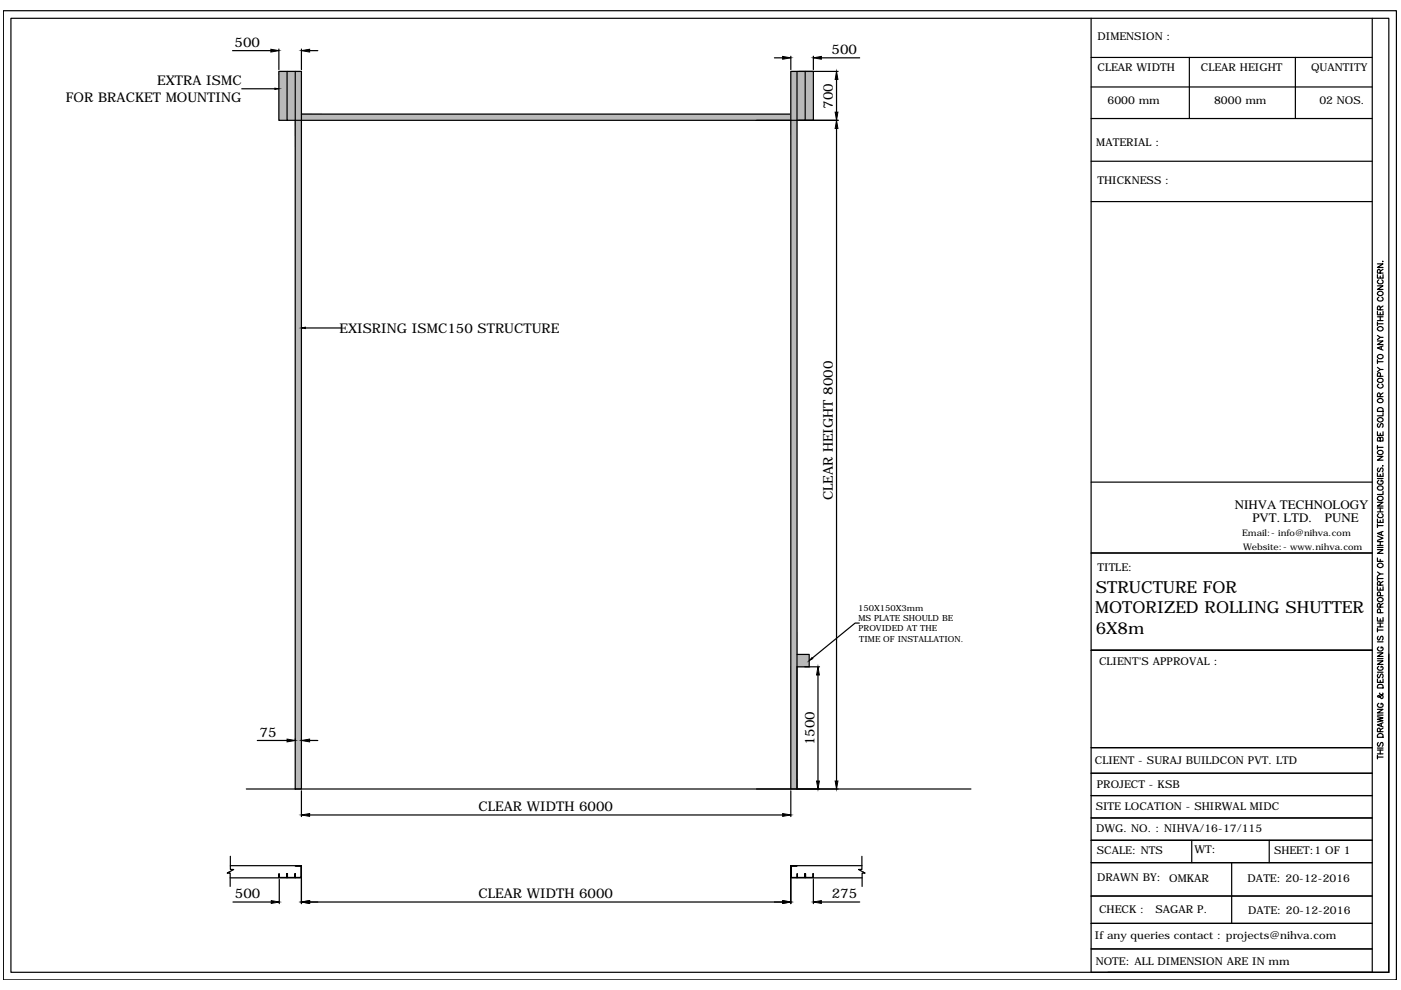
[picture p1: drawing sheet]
<svg xmlns="http://www.w3.org/2000/svg" width="297mm" height="210mm" viewBox="0 0 297 210" stroke-linecap="round" stroke-linejoin="round" font-family="sans-serif">
<!-- layer: 0 -->
<g fill="#b9b9b9" stroke="#b9b9b9" stroke-width=".21">
<path d="M63.9 24.2v1.3h103.8zM63.9 24.2h103.8v1.3z"/>
<path d="M59.1 15.1v10.4h1.8zM59.1 15.1h1.8v10.4z"/>
<path d="M60.9 15.1v10.4h1.7zM60.9 15.1h1.7v10.4z"/>
<path d="M62.6 15.1v9.1h1.3zM62.6 15.1h1.3v9.1z"/>
<path d="M62.6 24.2v1.3h1.3zM62.6 24.2h1.3v1.3z"/>
<path d="M62.6 25.5v141.8h1.3zM62.6 25.5h1.3v141.8z"/>
<path d="M169 15.1v10.4h1.7zM169 15.1h1.7v10.4z"/>
<path d="M167.7 15.1v126.3h1.3zM167.7 15.1h1.3v126.3z"/>
<path d="M167.7 141.4v25.9h1.3zM167.7 141.4h1.3v25.9z"/>
<path d="M170.7 15.1v10.4h1.8zM170.7 15.1h1.8v10.4z"/>
<path d="M169 138.8v2.6h2.6zM169 138.8h2.6v2.6z"/>
</g>
<g fill="none" stroke="#000" stroke-width=".25">
<path d="M.7 2.3h295.4v205.5h-295.4zM2.3 3.9h292.2v202.2h-292.2zM49.3 10.7h8.1M51.3 18.8h7M59.1 10.4v4.4M60.9 15.1h-1.8v10.4h1.8M62.6 15.1h1.3v152.2h-1.3zM62.6 15.1h-1.7v10.4h116.8M63.9 10.4v4.4M65.6 10.7h1.8M164.2 12.3h1.7M167.7 11.9v2.9"/>
<path d="M169 15.1h1.7v10.4h-1.7M169.3 15.1h8.4M170.7 15.1h1.8v10.4h-1.8M172.5 11.9v2.9M174.1 12.3h8.2M177.4 16.8v7M231.3 3.9v202.2h59.6v-202.2M231.3 12.2h59.6M231.3 18.4h59.6M252.2 12.2v12.9M274.6 12.2v12.9M63.9 24.2h103.8"/>
<path d="M177.4 27.2v138.4M231.3 25.1h59.6M231.3 34.2h59.6M231.3 42.7h59.6M292 58.2v.8h1.2v-.8M292 56h1.2l-1.2 .7h1.2M292.3 59.3a.43 .43 0 0 0-.3 .5 .43 .43 0 0 0 .5 .4h.3a.44 .44 0 0 0 .4-.4 .44 .44 0 0 0-.2-.5M292.6 57.9v-.5l-.3-.3-.3 .3v.5h1.2M292.6 58.5v.5M293.2 55.4v.1zM293.2 57.1l-.6 .4M64.8 69.5h7.4"/>
<path d="M292 72.3h1.2l-1.2 .8h1.2M292 66v.7h1.2v-.7M292 60.6h1.2l-1.2 .8h1.2M292 68.3v.7M292 76.3v.8M292 77.9l.6 .4M292 76.7h1.2M292 71.1l.6 .4M292 68.7h1.2M292 68h1.2M292 67.2h1.2M292.2 69.4a.58 .58 0 0 1 .7-.1 .58 .58 0 0 1 .3 .6 .58 .58 0 0 1-.7 .3 .58 .58 0 0 1-.4-.7z"/>
<path d="M292.2 61.9a.58 .58 0 0 1 .7-.1 .58 .58 0 0 1 .3 .6 .58 .58 0 0 1-.7 .3 .58 .58 0 0 1-.4-.7zM292.3 63l-.3 .3a.58 .58 0 0 0 .7 .6 .58 .58 0 0 0 .5-.7l-.2-.2M292.6 65.7l-.1-.8h-.3l-.2 .8h1.2M292.6 66.3v.4M292.6 67.2v.8M292.7 79.8l-.1-.7h-.4l-.2 .7h1.2M292.8 73.5v.6M293.2 78.3h-.6l-.6 .5M293.2 73.3l-1.2 .5 1.2 .4M293.2 71.5h-.6l-.6 .5M293.2 64.9l-.6 .4M292 96.8h1.2l-1.2 .8h1.2"/>
<path d="M292 91.6v.7h1.2v-.7M292 94.5v.7M292 94.9h1.2M292.2 99.2l-.2 .3 .2 .5 .3-.1 .4-.7h.2l.1 .3-.1 .5M292.2 89.8l-.2 .3 .2 .5 .3-.1 .2-.6h.5v.4l-.1 .3M292.2 88.7a.58 .58 0 0 1 .7-.1 .58 .58 0 0 1 .3 .6 .58 .58 0 0 1-.7 .3 .58 .58 0 0 1-.4-.7zM292.2 86.6l.8-.1 .2 .1v.6h-1.2zM292.2 84.6a.58 .58 0 0 1 .7-.1 .58 .58 0 0 1 .3 .7 .58 .58 0 0 1-.7 .2 .58 .58 0 0 1-.4-.7zM292.3 81.4a.43 .43 0 0 0-.3 .5 .43 .43 0 0 0 .5 .4h.3a.44 .44 0 0 0 .4-.4 .44 .44 0 0 0-.2-.5M292.6 93l.2-.3h.3l.1 .3v.5h-1.2l.2-.8h.3l.1 .8M292.6 84.1v-.5l-.3-.3-.3 .3v.5h1.2M292.6 91.8v.5"/>
<path d="M293.2 98.7v.1zM293.2 87.5v.7h-1.2M293.2 83.3l-.6 .4M231.3 117.2h59.6M231.3 102.2h59.6M292 118.3v.7h1.2M292 116.5h1.2l-1.2 .8h1.2M292 113.7l1.2 .4-1.2 .5M292 110.1v.7h1.2v-.7M292 106.5h1.2l-1.2 .8h1.2M292 100.3v.7h1.2v-.7M292 111.1v.7"/>
<path d="M292 116.1h1.2M292 115.6h1.2M292 114.8h1.2M292 111.4h1.2M292 108.5h1.2M292 107.7h1.2M292 101.5h1.2M292.2 119.5a.58 .58 0 0 1 .7-.1 .58 .58 0 0 1 .3 .7 .58 .58 0 0 1-.7 .2 .58 .58 0 0 1-.4-.6zM292.3 108.9a.43 .43 0 0 0-.3 .5 .43 .43 0 0 0 .5 .4h.3a.44 .44 0 0 0 .4-.4 .44 .44 0 0 0-.2-.5M292.3 101.8a.43 .43 0 0 0-.3 .5 .43 .43 0 0 0 .5 .4h.3a.42 .42 0 0 0 .4-.4 .42 .42 0 0 0-.4-.5v.3M292.6 100.6v.4M292.6 107.7v.8"/>
<path d="M292.6 110.3v.5M292.6 114.8v.8M292.6 118.6v.4M292.8 112.8v.6M293.2 112.7l-1.2 .4 1.2 .5M293.2 104.2v.6h-1.2M169 138.8h2.6v2.6h-2.6v25.9v-152.2h-1.3v152.2M182.2 132.1h-.9l-9.1 7.4M290.9 137.9h-59.6h59.6M292 138.4h1.2l-1.2 .8h1.2M292 130.9v.8h1.2v-.8M292 124.4v.7h1.2v-.7"/>
<path d="M292 122.2v.8M292 133.2v.8M292 139.6h1.2M292 136.1h1.2M292 133.6h1.2M292 132.9h1.2M292 132.1h1.2M292 122.7h1.2M292 121.3l.6 .4M292.1 126.9a.55 .55 0 0 1 .8-.2 .55 .55 0 0 1 .2 .8 .57 .57 0 0 1-.7 .1 .57 .57 0 0 1-.3-.7zM292.2 134.9l-.2 .3 .2 .5 .3-.1 .4-.7h.2l.1 .3-.1 .5M292.3 137.2a.43 .43 0 0 0-.3 .5 .43 .43 0 0 0 .5 .3h.3a.42 .42 0 0 0 .4-.4 .42 .42 0 0 0-.4-.4v.2"/>
<path d="M292.6 128.7v-.5l-.3-.3-.3 .3v.5h1.2M292.6 124.1v-.5l-.3-.3-.3 .3v.5h1.2M292.6 124.7v.4M292.6 131.2v.5M292.6 132.1v.8M292.7 129.9l-.1-.7-.3-.1-.3 .3v.5h1.2M292.7 126.3l-.1-.7-.3-.1-.3 .3v.5h1.2M293.2 121.7h-.6l-.6 .5M293.2 127.9l-.6 .4M293.2 123.3l-.6 .4M294.5 138.7v67.4h-59.6M54.6 157h6.3"/>
<path d="M62.6 156.7v.3M63.9 156.7v.3M65.6 157h1.8M170.6 141.4h3.2M173.4 143.1v22.5M231.3 158.5h59.6M292 152l1.2 .2-1.2 .3 1.2 .3-1.2 .3M292 150.4h1.2l-1.2 .8h1.2M292 144v.7h1.2v-.7M292 140.1h1.2l-1.2 .8h1.2M292 159.8h1.2M292 159h1.2"/>
<path d="M292 158.6h1.2M292 151.6h1.2M292 142.5h1.2M292.2 157.4l-.2 .3 .2 .5 .3-.1 .4-.7h.2l.1 .3-.1 .5M292.2 155.6l.3-.1 .6 .1 .1 .7h-1.2zM292.2 145.2h.9l.1 .7h-1.2zM292.2 142.9l-.2 .3 .2 .5 .3-.1 .4-.7h.2l.1 .3-.1 .5M292.3 149.1a.43 .43 0 0 0-.3 .5 .43 .43 0 0 0 .5 .4h.3a.42 .42 0 0 0 .4-.5 .42 .42 0 0 0-.4-.4v.3M292.3 141.3a.41 .41 0 0 0-.3 .5 .41 .41 0 0 0 .5 .3h.3a.4 .4 0 0 0 .4-.4 .4 .4 0 0 0-.4-.4v.2M292.6 147l-.1 .1a.73 .73 0 0 1 .6 .9l-.2 .1-.2-.1-.2-.5h-.3l-.2 .1 .2 .2h.3l.7-.5-.1-.3M292.6 155.1v-.6l-.4-.1-.2 .7h1.2M292.6 144.3v.4"/>
<path d="M292.6 159v.8M292.8 153.4v.6M293.2 153.2l-1.2 .5 1.2 .4M293.2 154.4l-.6 .4M52.2 167.3h153.7M63.9 167.7v5.4M65.6 172.8h100.3M167.7 167.7v5.4M231.3 163.9h59.6M231.3 168.7h59.6M231.3 173.4h59.6M252.7 178.2v4.7"/>
<path d="M269.1 178.2v4.7M290.9 178.2h-59.6h59.6M292 160.5h1.2M292 160.1v.8M48.2 185.1h.6v2.8M48.8 186.1h10.3M48.8 181.6v2.7h.8l-1.4 .8 .3-.2M48.8 183.5h13.8M49.4 191.2h8.1M59.1 185.2l.1 .8h1.6l.1-.8v.9h-1.8zM59.2 186.5v5.1M60.9 185.2v.8h1.6l.1-.8v.9h-1.7z"/>
<path d="M62.6 183.5h1.3v2.6h-1.3l1.2-.1v-2.4zM63.9 186.1v5.5M65.6 191.2h100.3M167.7 183.5h1.3l-1.2 .1v2.4l1.2 .1h-1.3zM167.7 185.8v5.8M169 185.2l.1 .8h1.5l.1-.8v.9h-1.7zM169 183.5h13.7M170.7 185.2l.1 .8h1.5v-.8h.2v.9h-1.8zM172.5 186.5v5.1M172.5 186.1h10.3M174.1 191.2h8.2M182.7 181.6v2.7h-.7l1.4 .8-.4-.2"/>
<path d="M183.4 185.1h-.6v2.8M231.3 182.9h59.6M231.3 190h59.6M231.3 195.8h59.6M261.1 182.9v12.9M231.3 201.2h59.6"/>
<circle cx="292.6" cy="75.6" r=".56"/>
<circle cx="292.6" cy="80.7" r=".56"/>
<circle cx="292.6" cy="95.9" r=".56"/>
<circle cx="292.6" cy="103.5" r=".56"/>
<circle cx="292.6" cy="105.7" r=".56"/>
</g>
<g fill="#000" stroke="#000" stroke-width=".21">
<path d="M57.4 10.4l1.7 .3-1.7 .3zM58.3 18.7l.8 .1-.8 .2zM63.9 10.7l1.7-.3v.6zM165.9 12l1.8 .3-1.8 .3zM172.5 12.3l1.6-.3v.6zM177.4 15.1l.3 1.7h-.6zM177.1 23.8h.6l-.3 1.7zM177.4 25.5l.3 1.7h-.6zM63.9 69.5l.9-.1v.3zM172.2 139.4l.1 .2-.7 .5zM60.9 156.7l1.7 .3-1.7 .3zM63.9 157l1.7-.3v.6z"/>
<path d="M173.4 141.4l.3 1.7h-.6zM63.9 172.8l1.7-.3v.6zM165.9 172.5l1.8 .3-1.8 .3zM173.1 165.6h.6l-.3 1.7zM177.1 165.6h.6l-.3 1.7zM57.5 191l1.7 .2-1.7 .3zM63.9 191.2l1.7-.2v.5zM165.9 191l1.8 .2-1.8 .3zM172.5 191.2l1.6-.2v.5z"/>
</g>
<g font-size="3.5">
<text x="232.4" y="125.7">STRUCTURE FOR</text>
<text x="232.2" y="130">MOTORIZED ROLLING SHUTTER</text>
<text x="232.3" y="134.4">6X8m</text>
</g>
<g font-size="2.8">
<text x="49.7" y="10">500</text>
<text x="176.3" y="11.5">500</text>
<text x="14" y="21.6">FOR BRACKET MOUNTING</text>
<text x="33.3" y="18.1">EXTRA ISMC</text>
<text x="176.6" y="23.1" transform="rotate(-90 176.6 23.1)">700</text>
<text x="72" y="70.6">EXISRING ISMC150 STRUCTURE</text>
<text x="176.6" y="106.1" transform="rotate(-90 176.6 106.1)">CLEAR HEIGHT 8000</text>
<text x="261.8" y="107.9">NIHVA TECHNOLOGY</text>
<text x="265.5" y="110.7">PVT. LTD.</text>
<text x="280.9" y="110.7">PUNE</text>
<text x="55" y="156.3">75</text>
<text x="172.7" y="158.1" transform="rotate(-90 172.7 158.1)">1500</text>
<text x="101.5" y="172">CLEAR WIDTH 6000</text>
<text x="49.8" y="190.5">500</text>
<text x="101.5" y="190.5">CLEAR WIDTH 6000</text>
<text x="176.3" y="190.5">275</text>
</g>
<g font-size="2.3">
<text x="232.7" y="8.6">DIMENSION :</text>
<text x="232.7" y="15">CLEAR WIDTH</text>
<text x="254.6" y="15">CLEAR HEIGHT</text>
<text x="278" y="15.1">QUANTITY</text>
<text x="234.8" y="22">6000 mm</text>
<text x="257.4" y="22">8000 mm</text>
<text x="279.7" y="22">02 NOS.</text>
<text x="232.4" y="31">MATERIAL :</text>
<text x="232.7" y="39.1">THICKNESS :</text>
<text x="232.7" y="121.1">TITLE:</text>
<text x="233" y="141.1">CLIENT'S APPROVAL :</text>
<text x="232.1" y="162">CLIENT - SURAJ BUILDCON PVT. LTD</text>
<text x="232.5" y="167">PROJECT - KSB</text>
<text x="232.3" y="171.7">SITE LOCATION - SHIRWAL MIDC</text>
<text x="232.4" y="176.3">DWG. NO. : NIHVA/16-17/115</text>
<text x="232.6" y="181">SCALE: NTS</text>
<text x="253.3" y="180.8">WT:</text>
<text x="270.1" y="181">SHEET:1 OF 1</text>
<text x="232.6" y="186.9">DRAWN BY: OMKAR</text>
<text x="264.5" y="187.1">DATE: 20-12-2016</text>
<text x="233" y="193.6">CHECK :</text>
<text x="245" y="193.5">SAGAR P.</text>
<text x="264.6" y="193.9">DATE: 20-12-2016</text>
<text x="232.1" y="199">If any queries contact : projects@nihva.com</text>
<text x="232.3" y="204.6">NOTE: ALL DIMENSION ARE IN mm</text>
</g>
<g font-size="1.9">
<text x="263.4" y="113.7">Email:- info@nihva.com</text>
<text x="263.6" y="116.5">Website:- www.nihva.com</text>
</g>
<g font-size="1.8">
<text x="181.9" y="129.5">150X150X3mm</text>
<text x="182" y="131.7">MS PLATE SHOULD BE</text>
<text x="182" y="133.8">PROVIDED AT THE</text>
<text x="182.2" y="136">TIME OF INSTALLATION.</text>
</g>
</svg>
